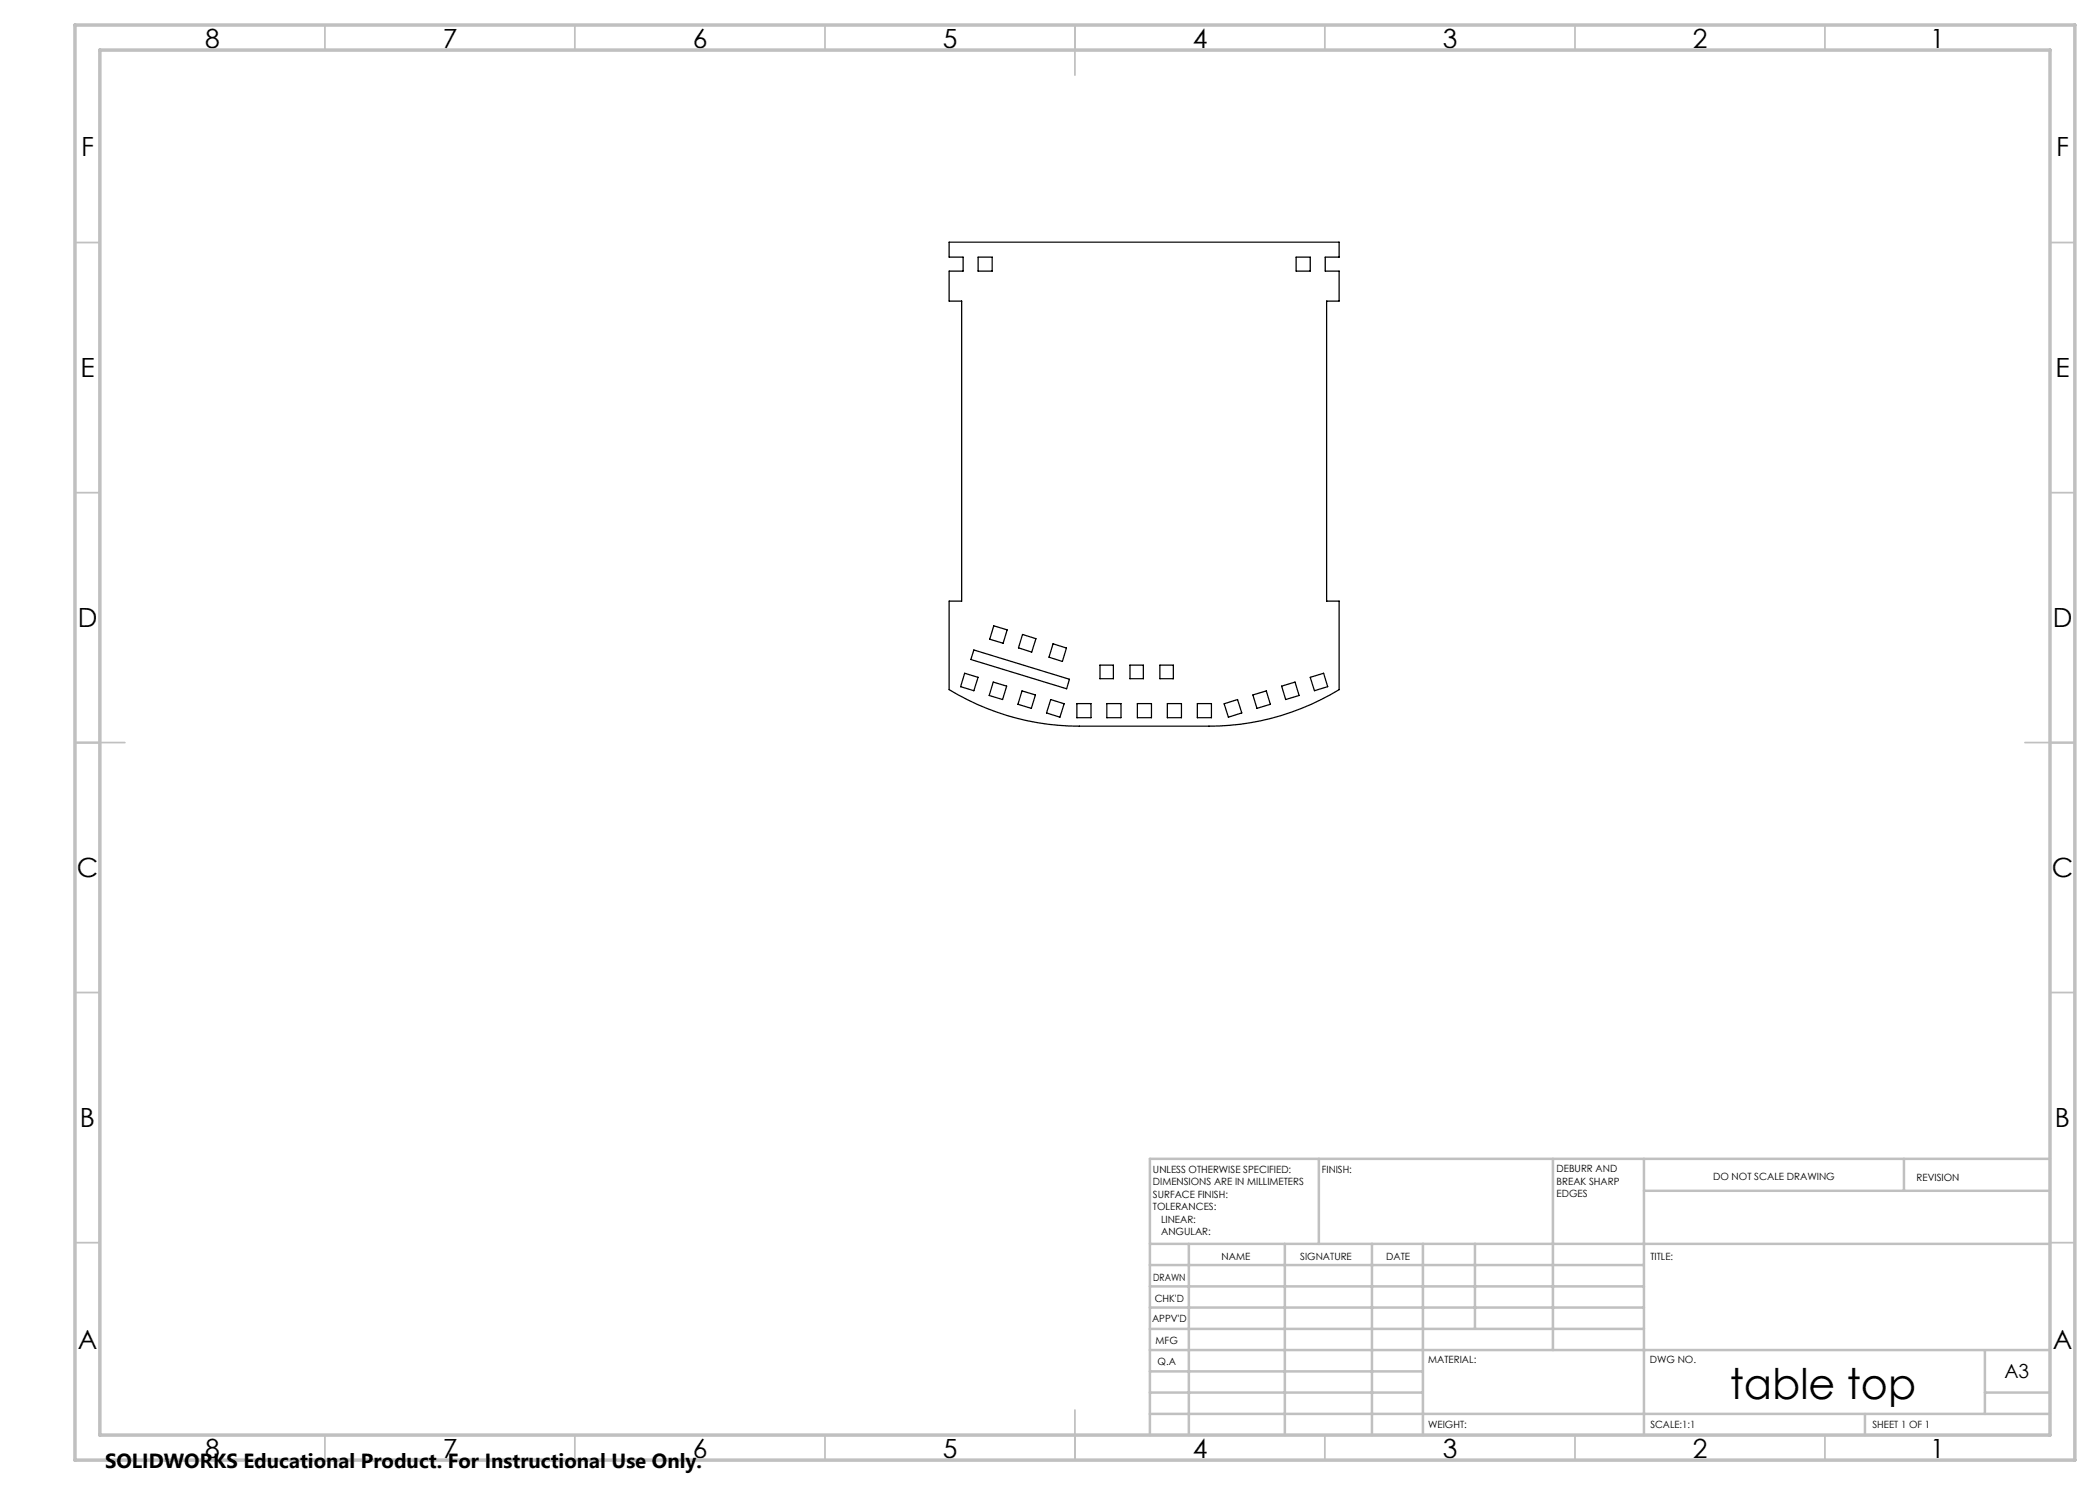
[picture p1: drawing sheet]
<svg xmlns="http://www.w3.org/2000/svg" width="420mm" height="297mm" viewBox="0 0 420 297" stroke-linecap="round" stroke-linejoin="round" font-family="sans-serif">
<g fill="none" stroke="#000" stroke-width=".25">
<path d="M189.8 48.4h78v3h-2.8v2.8h2.8v6h-2.5v60h2.5v17.7a50 50 0 0 1-26 7.3h-25.9a50 50 0 0 1-26.1-7.3v-17.7h2.5v-60h-2.5v-6h2.8v-2.8h-2.8zM195.6 51.4h2.8v2.8h-2.8zM259.2 51.4h2.8v2.8h-2.8zM192.9 134.7l2.7 .8-.8 2.6-2.7-.8zM194.8 130l19.1 5.9-.6 1.9-19.1-5.9zM198.6 136.4l2.7 .8-.8 2.7-2.7-.8zM198.8 125.2l2.6 .8-.8 2.7-2.7-.9zM204.4 138.2l2.7 .8-.8 2.7-2.7-.8zM204.5 126.9l2.7 .8-.9 2.7-2.6-.8zM210.1 139.9l2.7 .9-.8 2.6-2.7-.8zM210.6 128.8l2.7 .8-.8 2.7-2.7-.9zM220 133h2.7v2.7h-2.7z"/>
<path d="M226 133h2.7v2.7h-2.7zM232 133h2.7v2.7h-2.7zM250.6 139l2.7-.8 .8 2.7-2.7 .8zM256.3 137.2l2.7-.8 .8 2.7-2.7 .8zM262 135.5l2.7-.8 .8 2.6-2.6 .8zM215.4 140.7h2.8v2.8h-2.8zM221.4 140.7h2.8v2.8h-2.8zM227.5 140.7h2.8v2.8h-2.8zM233.5 140.7h2.8v2.8h-2.8zM239.5 140.7h2.8v2.8h-2.8zM244.8 140.8l2.7-.9 .9 2.7-2.7 .8z"/>
</g>
<g fill="none" stroke="#c0c0c0" stroke-width=".35">
<path d="M65 5v5M115 5v5M165 5v5M215 5v10M265 5v5M315 5v5M365 5v5M15 48.5h5M410 48.5h5M15 98.5h5M410 98.5h5M15 148.5h10"/>
<path d="M405 148.5h10M15 198.5h5M410 198.5h5M15 248.5h5M410 248.5h5M65 287v5M115 287v5M165 287v5M215 282v10M265 287v5M315 287v5M365 287v5"/>
</g>
<g fill="none" stroke="#c0c0c0" stroke-width=".5">
<path d="M263.8 231.8v17M310.6 231.8v38.2M328.8 231.8v55.2M328.8 238.2h81.2M380.8 231.8v6.4M410 231.8h-180v55.2M230 248.8h180M230 257.3h98.8M230 253h98.8M237.8 248.8v38.2M257 248.8v38.2M274.4 248.8v38.2"/>
<path d="M284.6 248.8v38.2M295 248.8v17M230 265.8h98.8M230 261.5h98.8M230 278.5h54.6M230 274.3h54.6M230 270h180M397 278.5h13M397 270v12.8M230 282.8h180M373 282.8v4.2"/>
</g>
<path d="M15 5h400v287h-400zM20 10h390v277h-390z" fill="none" stroke="#c0c0c0" stroke-width=".7"/>
<text font-size="8.5" x="346" y="279.7">table top</text>
<g font-size="5.3">
<text x="41" y="9.5">8</text>
<text x="88.5" y="9.5">7</text>
<text x="138.5" y="9.5">6</text>
<text x="188.5" y="9.5">5</text>
<text x="238.5" y="9.5">4</text>
<text x="288.5" y="9.5">3</text>
<text x="338.5" y="9.5">2</text>
<text x="386" y="9.5">1</text>
<text x="16.2" y="31.2">F</text>
<text x="411.2" y="31.2">F</text>
<text x="16.1" y="75.5">E</text>
<text x="411.1" y="75.5">E</text>
<text x="15.5" y="125.5">D</text>
<text x="410.5" y="125.5">D</text>
<text x="15.4" y="175.5">C</text>
<text x="410.4" y="175.5">C</text>
<text x="16" y="225.5">B</text>
<text x="411" y="225.5">B</text>
<text x="15.5" y="269.7">A</text>
<text x="410.5" y="269.7">A</text>
<text x="41" y="291.5">8</text>
<text x="88.5" y="291.5">7</text>
<text x="138.5" y="291.5">6</text>
<text x="188.5" y="291.5">5</text>
<text x="238.5" y="291.5">4</text>
<text x="288.5" y="291.5">3</text>
<text x="338.5" y="291.5">2</text>
<text x="386" y="291.5">1</text>
</g>
<text font-size="4.1" x="21" y="293.7">SOLIDWORKS Educational Product. For Instructional Use Only.</text>
<text font-size="3.9" x="400.9" y="275.5">A3</text>
<g font-size="2">
<text x="230.6" y="234.6">UNLESS OTHERWISE SPECIFIED:</text>
<text x="230.6" y="237.1">DIMENSIONS ARE IN MILLIMETERS</text>
<text x="230.6" y="239.6">SURFACE FINISH:</text>
<text x="264.4" y="234.6">FINISH:</text>
<text x="311.3" y="234.5">DEBURR AND</text>
<text x="311.3" y="237">BREAK SHARP</text>
<text x="311.3" y="239.5">EDGES</text>
<text x="342.6" y="236">DO NOT SCALE DRAWING</text>
<text x="383.3" y="236.2">REVISION</text>
<text x="230.6" y="242.1">TOLERANCES:</text>
<text x="232.2" y="244.6">LINEAR:</text>
<text x="232.2" y="247.1">ANGULAR:</text>
<text x="244.3" y="252">NAME</text>
<text x="260" y="251.9">SIGNATURE</text>
<text x="277.2" y="251.9">DATE</text>
<text x="330.1" y="251.9">TITLE:</text>
<text x="230.6" y="256.1">DRAWN</text>
<text x="230.9" y="260.3">CHK'D</text>
<text x="230.4" y="264.4">APPV'D</text>
<text x="231.1" y="268.8">MFG</text>
<text x="231.5" y="273">Q.A</text>
<text x="285.6" y="272.5">MATERIAL:</text>
<text x="330" y="272.5">DWG NO.</text>
<text x="285.6" y="285.5">WEIGHT:</text>
<text x="330.1" y="285.6">SCALE:1:1</text>
<text x="374.5" y="285.6">SHEET 1 OF 1</text>
</g>
</svg>
